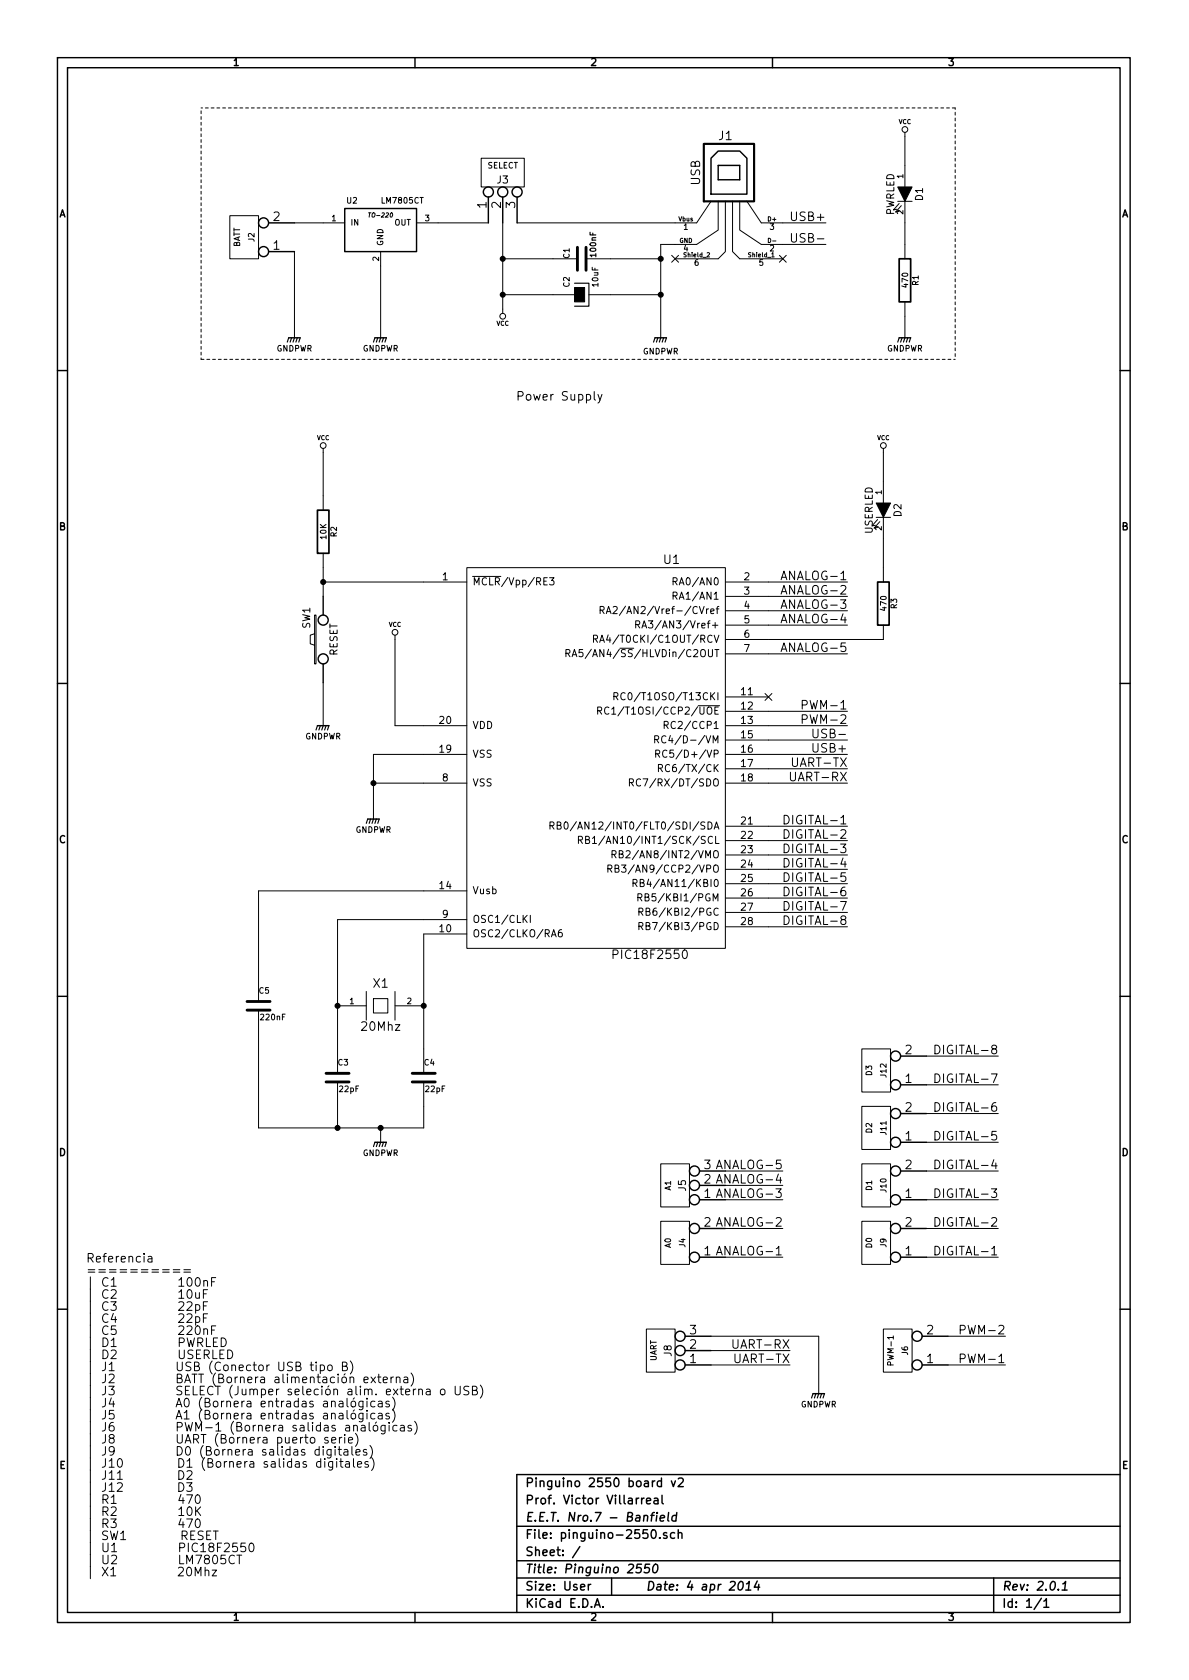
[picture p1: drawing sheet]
EESchema Schematic File Version 2  date vie 04 abr 2014 20:51:02 ART
LIBS:power
LIBS:device
LIBS:transistors
LIBS:conn
LIBS:linear
LIBS:regul
LIBS:74xx
LIBS:cmos4000
LIBS:adc-dac
LIBS:memory
LIBS:xilinx
LIBS:special
LIBS:microcontrollers
LIBS:dsp
LIBS:microchip
LIBS:analog_switches
LIBS:motorola
LIBS:texas
LIBS:intel
LIBS:audio
LIBS:interface
LIBS:digital-audio
LIBS:philips
LIBS:display
LIBS:cypress
LIBS:siliconi
LIBS:opto
LIBS:atmel
LIBS:contrib
LIBS:valves
LIBS:pinguino-2550-cache
EELAYER 27 0
EELAYER END
$Descr User 8268 11693
encoding utf-8
Sheet 1 1
Title "Pinguino 2550"
Date "4 apr 2014"
Rev "2.0.1"
Comp "E.E.T. Nro.7 - Banfield"
Comment1 "Prof. Victor Villarreal"
Comment2 "Pinguino 2550 board v2"
Comment3 ""
Comment4 ""
$EndDescr
$Comp
L PIC18F2550 U1
U 1 1
P 4150 5300
F 0 "U1" H 4675 6700 60  0000 C CNN
F 1 "PIC18F2550" H 4525 3950 60  0000 C CNN
	1    4150 5300
	1    0    0    -1  
$EndComp
$Comp
L USB J1
U 1 1
P 5100 1350
F 0 "J1" H 5050 1750 60  0000 C CNN
F 1 "USB" V 4850 1500 60  0000 C CNN
	1    5100 1350
	1    0    0    -1  
$EndComp
$Comp
L LM7805CT U2
U 1 1
P 2650 1600
F 0 "U2" H 2450 1800 40  0000 C CNN
F 1 "LM7805CT" H 2650 1800 40  0000 L CNN
F 2 "TO-220" H 2650 1700 30  0000 C CIN
F 3 "~" H 2650 1600 60  0000 C CNN
	1    2650 1600
	1    0    0    -1  
$EndComp
$Comp
L GNDPWR #PWR01
U 1 1
P 4600 2350
F 0 "#PWR01" H 4600 2400 40  0001 C BNN
F 1 "GNDPWR" H 4600 2250 40  0000 C CNN
	1    4600 2350
	1    0    0    -1  
$EndComp
$Comp
L GNDPWR #PWR02
U 1 1
P 2650 2350
F 0 "#PWR02" H 2650 2400 40  0001 C CNN
F 1 "GNDPWR" H 2650 2270 40  0000 C CNN
	1    2650 2350
	1    0    0    -1  
$EndComp
$Comp
L CONN_2 J2
U 1 1
P 1700 1650
F 0 "J2" V 1650 1650 40  0000 C CNN
F 1 "BATT" V 1750 1650 40  0000 C CNN
	1    1700 1650
	-1   0    0    1   
$EndComp
$Comp
L CONN_3 J3
U 1 1
P 3500 1200
F 0 "J3" V 3450 1200 50  0000 C CNN
F 1 "SELECT" V 3550 1200 40  0000 C CNN
	1    3500 1200
	0    -1   -1   0   
$EndComp
$Comp
L VCC #PWR03
U 1 1
P 3500 2150
F 0 "#PWR03" H 3500 2250 30  0001 C CNN
F 1 "VCC" H 3500 2250 30  0000 C CNN
	1    3500 2150
	-1   0    0    1   
$EndComp
$Comp
L GNDPWR #PWR04
U 1 1
P 2050 2350
F 0 "#PWR04" H 2050 2400 40  0001 C CNN
F 1 "GNDPWR" H 2050 2270 40  0000 C CNN
	1    2050 2350
	1    0    0    -1  
$EndComp
Wire Wire Line
	3050 1550 3400 1550
Wire Wire Line
	3500 1550 3500 2150
Wire Wire Line
	2050 1550 2250 1550
Wire Wire Line
	5450 1550 5750 1550
Wire Wire Line
	5450 1700 5750 1700
Text Label 5750 1550 2    60   ~ 0
USB+
Text Label 5750 1700 2    60   ~ 0
USB-
Wire Notes Line
	1400 2500 1400 750 
Text Notes 4200 2800 2    60   ~ 0
Power Supply
Wire Wire Line
	3600 1550 4700 1550
$Comp
L C C1
U 1 1
P 4050 1800
F 0 "C1" H 4050 1900 40  0000 L CNN
F 1 "100nF" H 4056 1715 40  0000 L CNB
F 2 "~" H 4088 1650 30  0000 C CNN
F 3 "~" H 4050 1800 60  0000 C CNN
	1    4050 1800
	0    -1   -1   0   
$EndComp
$Comp
L CAPAPOL C2
U 1 1
P 4050 2050
F 0 "C2" H 4100 2150 40  0000 L CNN
F 1 "10uF" H 4100 1950 40  0000 L CNN
F 2 "~" H 4150 1900 30  0000 C CNN
F 3 "~" H 4050 2050 300 0000 C CNN
	1    4050 2050
	0    -1   -1   0   
$EndComp
Wire Wire Line
	2050 1750 2050 2350
Wire Wire Line
	2650 1850 2650 2350
Wire Wire Line
	4700 1700 4600 1700
Wire Wire Line
	4600 1700 4600 2350
Wire Wire Line
	3850 1800 3500 1800
Connection ~ 3500 1800
Wire Wire Line
	3850 2050 3500 2050
Connection ~ 3500 2050
Wire Wire Line
	4250 1800 4600 1800
Connection ~ 4600 1800
Wire Wire Line
	4250 2050 4600 2050
Connection ~ 4600 2050
$Comp
L R R1
U 1 1
P 6300 1950
F 0 "R1" V 6380 1950 40  0000 C CNN
F 1 "470" V 6307 1951 40  0000 C CNN
F 2 "~" V 6230 1950 30  0000 C CNN
F 3 "~" H 6300 1950 30  0000 C CNN
	1    6300 1950
	1    0    0    -1  
$EndComp
$Comp
L LED D1
U 1 1
P 6300 1350
F 0 "D1" H 6300 1450 50  0000 C CNN
F 1 "PWRLED" H 6300 1250 50  0000 C CNN
F 2 "~" H 6300 1350 60  0000 C CNN
F 3 "~" H 6300 1350 60  0000 C CNN
	1    6300 1350
	0    1    1    0   
$EndComp
$Comp
L VCC #PWR05
U 1 1
P 6300 950
F 0 "#PWR05" H 6300 1050 30  0001 C CNN
F 1 "VCC" H 6300 1050 30  0000 C CNN
	1    6300 950 
	1    0    0    -1  
$EndComp
$Comp
L GNDPWR #PWR06
U 1 1
P 6300 2350
F 0 "#PWR06" H 6300 2400 40  0001 C CNN
F 1 "GNDPWR" H 6300 2270 40  0000 C CNN
	1    6300 2350
	1    0    0    -1  
$EndComp
Wire Wire Line
	6300 1150 6300 950 
Wire Wire Line
	6300 1550 6300 1700
Wire Wire Line
	6300 2200 6300 2350
Wire Notes Line
	1400 750  6650 750 
Wire Notes Line
	6650 750  6650 2500
Wire Notes Line
	6650 2500 1400 2500
NoConn ~ 5450 1800
NoConn ~ 4700 1800
$Comp
L GNDPWR #PWR07
U 1 1
P 2600 5700
F 0 "#PWR07" H 2600 5750 40  0001 C CNN
F 1 "GNDPWR" H 2600 5620 40  0000 C CNN
	1    2600 5700
	1    0    0    -1  
$EndComp
Wire Wire Line
	2950 5250 2600 5250
Wire Wire Line
	2600 5250 2600 5700
Wire Wire Line
	2950 5450 2600 5450
Connection ~ 2600 5450
$Comp
L QUARTZCMS4 X1
U 1 1
P 2650 7000
F 0 "X1" H 2650 7150 60  0000 C CNN
F 1 "20Mhz" H 2650 6850 60  0000 C CNN
F 2 "~" H 2650 7000 60  0000 C CNN
F 3 "~" H 2650 7000 60  0000 C CNN
	1    2650 7000
	1    0    0    -1  
$EndComp
$Comp
L C C4
U 1 1
P 2950 7500
F 0 "C4" H 2950 7600 40  0000 L CNN
F 1 "22pF" H 2956 7415 40  0000 L CNN
F 2 "~" H 2988 7350 30  0000 C CNN
F 3 "~" H 2950 7500 60  0000 C CNN
	1    2950 7500
	1    0    0    -1  
$EndComp
$Comp
L C C3
U 1 1
P 2350 7500
F 0 "C3" H 2350 7600 40  0000 L CNN
F 1 "22pF" H 2356 7415 40  0000 L CNN
F 2 "~" H 2388 7350 30  0000 C CNN
F 3 "~" H 2350 7500 60  0000 C CNN
	1    2350 7500
	1    0    0    -1  
$EndComp
Wire Wire Line
	2950 6400 2350 6400
Wire Wire Line
	2350 6400 2350 7300
Connection ~ 2350 7000
Wire Wire Line
	2950 6500 2950 7300
Connection ~ 2950 7000
$Comp
L GNDPWR #PWR08
U 1 1
P 2650 7950
F 0 "#PWR08" H 2650 8000 40  0001 C CNN
F 1 "GNDPWR" H 2650 7870 40  0000 C CNN
	1    2650 7950
	1    0    0    -1  
$EndComp
Wire Wire Line
	2350 7700 2350 7850
Wire Wire Line
	1800 7850 2950 7850
Wire Wire Line
	2950 7850 2950 7700
Wire Wire Line
	2650 7950 2650 7850
Connection ~ 2650 7850
$Comp
L C C5
U 1 1
P 1800 7000
F 0 "C5" H 1800 7100 40  0000 L CNN
F 1 "220nF" H 1806 6915 40  0000 L CNN
F 2 "~" H 1838 6850 30  0000 C CNN
F 3 "~" H 1800 7000 60  0000 C CNN
	1    1800 7000
	1    0    0    -1  
$EndComp
Wire Wire Line
	2950 6200 1800 6200
Wire Wire Line
	1800 6200 1800 6800
Wire Wire Line
	1800 7200 1800 7850
Connection ~ 2350 7850
$Comp
L R R2
U 1 1
P 2250 3700
F 0 "R2" V 2330 3700 40  0000 C CNN
F 1 "10K" V 2257 3701 40  0000 C CNN
F 2 "~" V 2180 3700 30  0000 C CNN
F 3 "~" H 2250 3700 30  0000 C CNN
	1    2250 3700
	1    0    0    -1  
$EndComp
$Comp
L SW_PUSH SW1
U 1 1
P 2250 4450
F 0 "SW1" H 2400 4560 50  0000 C CNN
F 1 "RESET" H 2250 4370 50  0000 C CNN
F 2 "~" H 2250 4450 60  0000 C CNN
F 3 "~" H 2250 4450 60  0000 C CNN
	1    2250 4450
	0    -1   -1   0   
$EndComp
$Comp
L GNDPWR #PWR09
U 1 1
P 2250 5050
F 0 "#PWR09" H 2250 5100 40  0001 C CNN
F 1 "GNDPWR" H 2250 4970 40  0000 C CNN
	1    2250 5050
	1    0    0    -1  
$EndComp
Wire Wire Line
	2950 4050 2250 4050
Wire Wire Line
	2250 3950 2250 4150
Connection ~ 2250 4050
Wire Wire Line
	2250 4750 2250 5050
$Comp
L VCC #PWR010
U 1 1
P 2250 3150
F 0 "#PWR010" H 2250 3250 30  0001 C CNN
F 1 "VCC" H 2250 3250 30  0000 C CNN
	1    2250 3150
	1    0    0    -1  
$EndComp
Wire Wire Line
	2250 3450 2250 3150
$Comp
L VCC #PWR011
U 1 1
P 2750 4450
F 0 "#PWR011" H 2750 4550 30  0001 C CNN
F 1 "VCC" H 2750 4550 30  0000 C CNN
	1    2750 4450
	1    0    0    -1  
$EndComp
Wire Wire Line
	2950 5050 2750 5050
Wire Wire Line
	2750 5050 2750 4450
$Comp
L R R3
U 1 1
P 6150 4200
F 0 "R3" V 6230 4200 40  0000 C CNN
F 1 "470" V 6157 4201 40  0000 C CNN
F 2 "~" V 6080 4200 30  0000 C CNN
F 3 "~" H 6150 4200 30  0000 C CNN
	1    6150 4200
	1    0    0    -1  
$EndComp
$Comp
L LED D2
U 1 1
P 6150 3550
F 0 "D2" H 6150 3650 50  0000 C CNN
F 1 "USERLED" H 6150 3450 50  0000 C CNN
F 2 "~" H 6150 3550 60  0000 C CNN
F 3 "~" H 6150 3550 60  0000 C CNN
	1    6150 3550
	0    1    1    0   
$EndComp
$Comp
L VCC #PWR012
U 1 1
P 6150 3150
F 0 "#PWR012" H 6150 3250 30  0001 C CNN
F 1 "VCC" H 6150 3250 30  0000 C CNN
	1    6150 3150
	1    0    0    -1  
$EndComp
Wire Wire Line
	5350 4450 6150 4450
Wire Wire Line
	6150 3950 6150 3750
Wire Wire Line
	6150 3350 6150 3150
Wire Wire Line
	5350 5450 5900 5450
Wire Wire Line
	5350 5350 5900 5350
Text Label 5900 5450 2    60   ~ 0
UART-RX
Text Label 5900 5350 2    60   ~ 0
UART-TX
Wire Wire Line
	5350 5150 5900 5150
Wire Wire Line
	5350 5250 5900 5250
Text Label 5900 5150 2    60   ~ 0
USB-
Text Label 5900 5250 2    60   ~ 0
USB+
Wire Wire Line
	5350 5750 5900 5750
Wire Wire Line
	5350 5850 5900 5850
Wire Wire Line
	5350 5950 5900 5950
Wire Wire Line
	5350 6050 5900 6050
Wire Wire Line
	5350 6150 5900 6150
Wire Wire Line
	5350 6250 5900 6250
Wire Wire Line
	5350 6350 5900 6350
Wire Wire Line
	5350 6450 5900 6450
Text Label 5900 5750 2    60   ~ 0
DIGITAL-1
Text Label 5900 5850 2    60   ~ 0
DIGITAL-2
Text Label 5900 5950 2    60   ~ 0
DIGITAL-3
Text Label 5900 6050 2    60   ~ 0
DIGITAL-4
Text Label 5900 6150 2    60   ~ 0
DIGITAL-5
Text Label 5900 6250 2    60   ~ 0
DIGITAL-6
Text Label 5900 6450 2    60   ~ 0
DIGITAL-8
Text Label 5900 6350 2    60   ~ 0
DIGITAL-7
Wire Wire Line
	5350 4950 5900 4950
Wire Wire Line
	5350 5050 5900 5050
Text Label 5900 4950 2    60   ~ 0
PWM-1
Text Label 5900 5050 2    60   ~ 0
PWM-2
Wire Wire Line
	5350 4050 5900 4050
Wire Wire Line
	5350 4150 5900 4150
Wire Wire Line
	5350 4250 5900 4250
Wire Wire Line
	5350 4350 5900 4350
Wire Wire Line
	5350 4550 5900 4550
Text Label 5900 4050 2    60   ~ 0
ANALOG-1
Text Label 5900 4150 2    60   ~ 0
ANALOG-2
Text Label 5900 4250 2    60   ~ 0
ANALOG-3
Text Label 5900 4350 2    60   ~ 0
ANALOG-4
Text Label 5900 4550 2    60   ~ 0
ANALOG-5
$Comp
L CONN_2 J6
U 1 1
P 6250 9400
F 0 "J6" V 6200 9400 40  0000 C CNN
F 1 "PWM-1" V 6300 9400 40  0000 C CNN
	1    6250 9400
	-1   0    0    1   
$EndComp
Wire Wire Line
	6600 9300 7000 9300
Wire Wire Line
	6600 9500 7000 9500
Text Label 7000 9300 2    60   ~ 0
PWM-2
Text Label 7000 9500 2    60   ~ 0
PWM-1
$Comp
L CONN_3 J8
U 1 1
P 4600 9400
F 0 "J8" V 4550 9400 50  0000 C CNN
F 1 "UART" V 4650 9400 40  0000 C CNN
	1    4600 9400
	-1   0    0    1   
$EndComp
Wire Wire Line
	4950 9400 5500 9400
$Comp
L GNDPWR #PWR013
U 1 1
P 5700 9700
F 0 "#PWR013" H 5700 9750 40  0001 C CNN
F 1 "GNDPWR" H 5700 9620 40  0000 C CNN
	1    5700 9700
	1    0    0    -1  
$EndComp
Wire Wire Line
	4950 9500 5500 9500
Text Label 5500 9500 2    60   ~ 0
UART-TX
Text Label 5500 9400 2    60   ~ 0
UART-RX
NoConn ~ 5350 4850
$Comp
L CONN_2 J4
U 1 1
P 4700 8650
F 0 "J4" V 4650 8650 40  0000 C CNN
F 1 "A0" V 4750 8650 40  0000 C CNN
	1    4700 8650
	-1   0    0    1   
$EndComp
$Comp
L CONN_3 J5
U 1 1
P 4700 8250
F 0 "J5" V 4650 8250 50  0000 C CNN
F 1 "A1" V 4750 8250 40  0000 C CNN
	1    4700 8250
	-1   0    0    1   
$EndComp
Wire Wire Line
	5050 8750 5450 8750
Wire Wire Line
	5050 8550 5450 8550
Wire Wire Line
	5050 8350 5450 8350
Wire Wire Line
	5050 8250 5450 8250
Wire Wire Line
	5050 8150 5450 8150
Text Label 5450 8750 2    60   ~ 0
ANALOG-1
Text Label 5450 8550 2    60   ~ 0
ANALOG-2
Text Label 5450 8350 2    60   ~ 0
ANALOG-3
Text Label 5450 8250 2    60   ~ 0
ANALOG-4
Text Label 5450 8150 2    60   ~ 0
ANALOG-5
$Comp
L CONN_2 J9
U 1 1
P 6100 8650
F 0 "J9" V 6050 8650 40  0000 C CNN
F 1 "D0" V 6150 8650 40  0000 C CNN
	1    6100 8650
	-1   0    0    1   
$EndComp
$Comp
L CONN_2 J10
U 1 1
P 6100 8250
F 0 "J10" V 6050 8250 40  0000 C CNN
F 1 "D1" V 6150 8250 40  0000 C CNN
	1    6100 8250
	-1   0    0    1   
$EndComp
$Comp
L CONN_2 J11
U 1 1
P 6100 7850
F 0 "J11" V 6050 7850 40  0000 C CNN
F 1 "D2" V 6150 7850 40  0000 C CNN
	1    6100 7850
	-1   0    0    1   
$EndComp
$Comp
L CONN_2 J12
U 1 1
P 6100 7450
F 0 "J12" V 6050 7450 40  0000 C CNN
F 1 "D3" V 6150 7450 40  0000 C CNN
	1    6100 7450
	-1   0    0    1   
$EndComp
Wire Wire Line
	6450 8750 6950 8750
Wire Wire Line
	6450 8550 6950 8550
Wire Wire Line
	6450 8350 6950 8350
Wire Wire Line
	6450 8150 6950 8150
Wire Wire Line
	6450 7950 6950 7950
Wire Wire Line
	6450 7750 6950 7750
Wire Wire Line
	6450 7550 6950 7550
Wire Wire Line
	6450 7350 6950 7350
Text Label 6950 8750 2    60   ~ 0
DIGITAL-1
Text Label 6950 8550 2    60   ~ 0
DIGITAL-2
Text Label 6950 8350 2    60   ~ 0
DIGITAL-3
Text Label 6950 8150 2    60   ~ 0
DIGITAL-4
Text Label 6950 7950 2    60   ~ 0
DIGITAL-5
Text Label 6950 7750 2    60   ~ 0
DIGITAL-6
Text Label 6950 7550 2    60   ~ 0
DIGITAL-7
Text Label 6950 7350 2    60   ~ 0
DIGITAL-8
Wire Wire Line
	5700 9700 5700 9300
Wire Wire Line
	5700 9300 4950 9300
Text Notes 600  8800 0    60   ~ 0
Referencia\n==========\n| C1         100nF\n| C2         10uF\n| C3         22pF\n| C4         22pF\n| C5         220nF\n| D1         PWRLED\n| D2         USERLED\n| J1         USB (Conector USB tipo B)\n| J2         BATT (Bornera alimentación externa)\n| J3         SELECT (Jumper seleción alim. externa o USB)\n| J4         A0 (Bornera entradas analógicas)\n| J5         A1 (Bornera entradas analógicas)\n| J6         PWM-1 (Bornera salidas analógicas)\n| J8         UART (Bornera puerto serie)\n| J9         D0 (Bornera salidas digitales)\n| J10        D1 (Bornera salidas digitales)\n| J11        D2\n| J12        D3\n| R1         470\n| R2         10K\n| R3         470\n| SW1        RESET\n| U1         PIC18F2550\n| U2         LM7805CT\n| X1         20Mhz
$EndSCHEMATC
